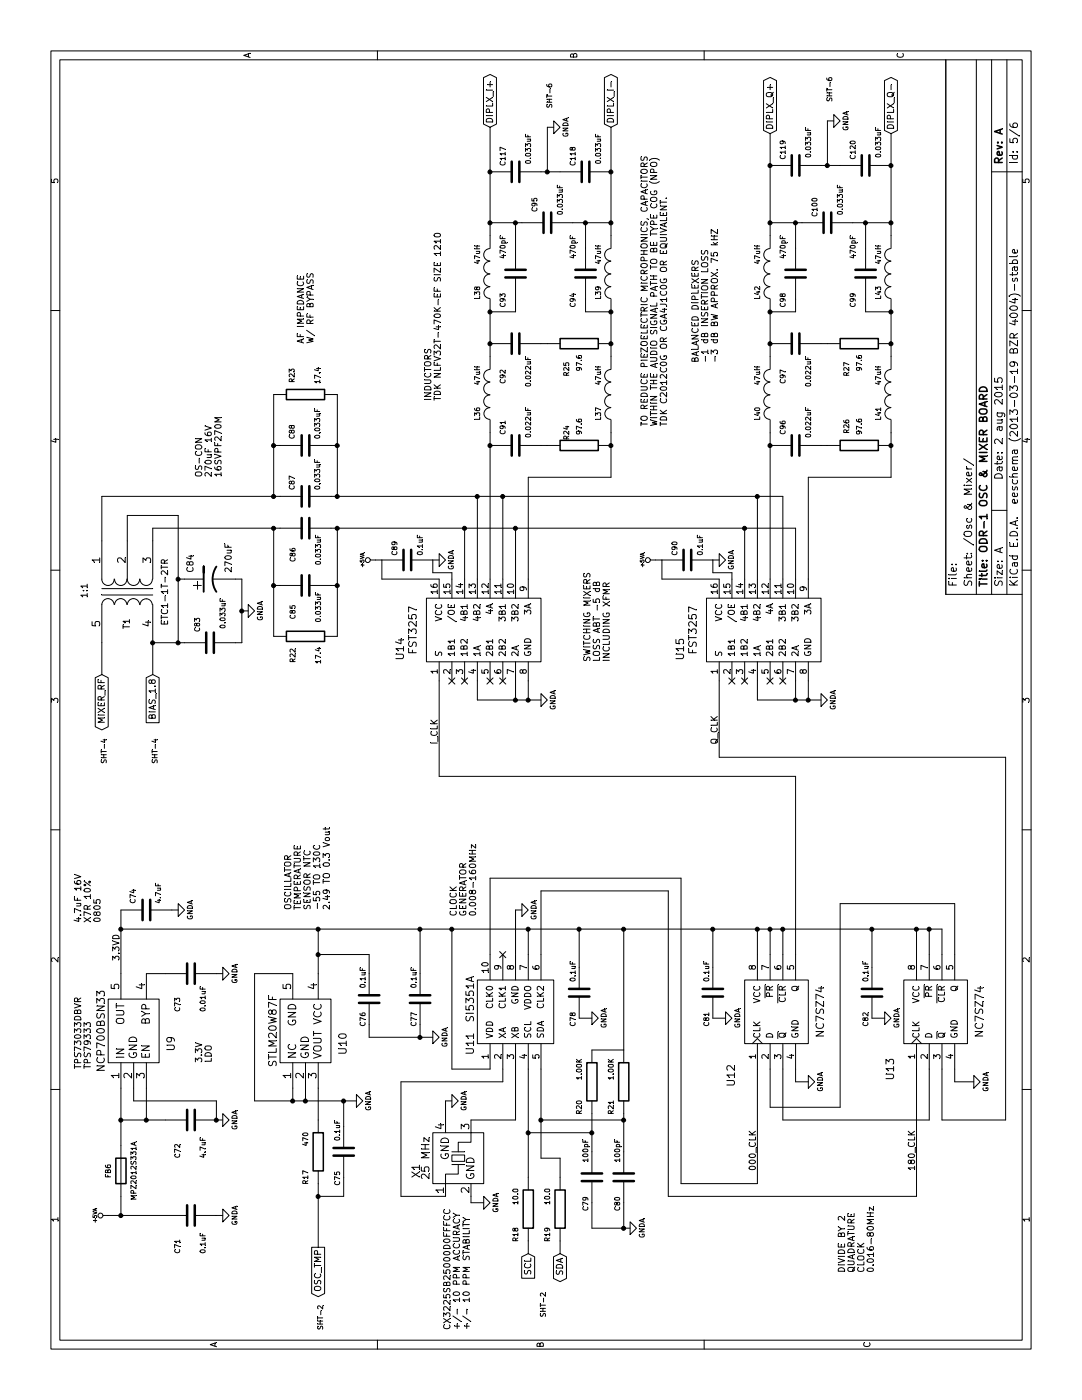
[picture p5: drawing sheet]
EESchema Schematic File Version 2  date 8/2/2015 7:43:02 AM
LIBS:power
LIBS:device
LIBS:transistors
LIBS:conn
LIBS:linear
LIBS:regul
LIBS:74xx
LIBS:cmos4000
LIBS:adc-dac
LIBS:memory
LIBS:xilinx
LIBS:microcontrollers
LIBS:dsp
LIBS:microchip
LIBS:analog_switches
LIBS:motorola
LIBS:texas
LIBS:intel
LIBS:audio
LIBS:interface
LIBS:digital-audio
LIBS:philips
LIBS:display
LIBS:cypress
LIBS:siliconi
LIBS:opto
LIBS:atmel
LIBS:contrib
LIBS:valves
LIBS:OSC_Mixer_Board-cache
EELAYER 27 0
EELAYER END
$Descr A 11000 8500
encoding utf-8
Sheet 5 6
Title "ODR-1 OSC & MIXER BOARD"
Date "2 aug 2015"
Rev "A"
Comp ""
Comment1 ""
Comment2 ""
Comment3 ""
Comment4 ""
$EndDescr
$Comp
L TRANSFO4 T1
U 1 1
P 6350 1000
F 0 "T1" H 6600 1000 50  0000 C CNN
F 1 "ETC1-1T-2TR" H 6350 700 50  0000 C CNN
F 2 "~" H 6350 1000 60  0000 C CNN
F 3 "~" H 6350 1000 60  0000 C CNN
	1    6350 1000
	-1   0    0    -1  
$EndComp
$Comp
L INDUCTOR L36
U 1 1
P 7900 3850
F 0 "L36" V 8000 4000 40  0000 C CNN
F 1 "47uH" V 8000 3700 40  0000 C CNN
F 2 "~" H 7900 3850 60  0000 C CNN
F 3 "~" H 7900 3850 60  0000 C CNN
	1    7900 3850
	0    -1   -1   0   
$EndComp
Text Notes 6300 700  0    50   ~ 0
1:1
$Comp
L FST3257 U14
U 1 1
P 6050 3750
F 0 "U14" H 5900 4350 60  0000 C CNN
F 1 "FST3257" H 6050 4250 60  0000 C CNN
F 2 "~" H 5950 3600 60  0000 C CNN
F 3 "~" H 5950 3600 60  0000 C CNN
	1    6050 3750
	1    0    0    -1  
$EndComp
$Comp
L C C90
U 1 1
P 6600 5400
F 0 "C90" H 6450 5300 40  0000 L CNN
F 1 "0.1uF" H 6400 5500 40  0000 L CNN
F 2 "~" H 6638 5250 30  0000 C CNN
F 3 "~" H 6600 5400 60  0000 C CNN
	1    6600 5400
	-1   0    0    1   
$EndComp
$Comp
L GNDA #PWR070
U 1 1
P 6600 5650
F 0 "#PWR070" H 6600 5650 40  0001 C CNN
F 1 "GNDA" H 6600 5550 40  0000 C CNN
F 2 "" H 6600 5650 60  0000 C CNN
F 3 "" H 6600 5650 60  0000 C CNN
	1    6600 5650
	1    0    0    -1  
$EndComp
$Comp
L +5VA #PWR071
U 1 1
P 6600 5150
F 0 "#PWR071" H 6600 5280 20  0001 C CNN
F 1 "+5VA" H 6600 5250 30  0000 C CNN
F 2 "~" H 6600 5150 60  0000 C CNN
F 3 "~" H 6600 5150 60  0000 C CNN
	1    6600 5150
	1    0    0    -1  
$EndComp
$Comp
L FST3257 U15
U 1 1
P 6050 5950
F 0 "U15" H 5900 6550 60  0000 C CNN
F 1 "FST3257" H 6050 6450 60  0000 C CNN
F 2 "~" H 5950 5800 60  0000 C CNN
F 3 "~" H 5950 5800 60  0000 C CNN
	1    6050 5950
	1    0    0    -1  
$EndComp
$Comp
L GNDA #PWR072
U 1 1
P 5500 4250
F 0 "#PWR072" H 5500 4250 40  0001 C CNN
F 1 "GNDA" H 5500 4150 40  0000 C CNN
F 2 "" H 5500 4250 60  0000 C CNN
F 3 "" H 5500 4250 60  0000 C CNN
	1    5500 4250
	1    0    0    -1  
$EndComp
$Comp
L GNDA #PWR073
U 1 1
P 5500 6450
F 0 "#PWR073" H 5500 6450 40  0001 C CNN
F 1 "GNDA" H 5500 6350 40  0000 C CNN
F 2 "" H 5500 6450 60  0000 C CNN
F 3 "" H 5500 6450 60  0000 C CNN
	1    5500 6450
	1    0    0    -1  
$EndComp
NoConn ~ 5650 6150
NoConn ~ 5650 6050
NoConn ~ 5650 5850
NoConn ~ 5650 5750
NoConn ~ 5650 3950
NoConn ~ 5650 3850
NoConn ~ 5650 3650
NoConn ~ 5650 3550
$Comp
L R R23
U 1 1
P 7900 2400
F 0 "R23" H 8050 2500 40  0000 C CNN
F 1 "17.4" H 8050 2300 40  0000 C CNN
F 2 "~" V 7830 2400 30  0000 C CNN
F 3 "~" H 7900 2400 30  0000 C CNN
	1    7900 2400
	1    0    0    -1  
$EndComp
$Comp
L R R22
U 1 1
P 6000 2400
F 0 "R22" H 6150 2300 40  0000 C CNN
F 1 "17.4" H 6150 2500 40  0000 C CNN
F 2 "~" V 5930 2400 30  0000 C CNN
F 3 "~" H 6000 2400 30  0000 C CNN
	1    6000 2400
	-1   0    0    1   
$EndComp
$Comp
L C C86
U 1 1
P 6850 2400
F 0 "C86" H 7000 2300 40  0000 L CNN
F 1 "0.033uF" H 6900 2500 40  0000 L CNN
F 2 "~" H 6888 2250 30  0000 C CNN
F 3 "~" H 6850 2400 60  0000 C CNN
	1    6850 2400
	-1   0    0    1   
$EndComp
$Comp
L C C87
U 1 1
P 7100 2400
F 0 "C87" H 7150 2500 40  0000 L CNN
F 1 "0.033uF" H 7150 2300 40  0000 L CNN
F 2 "~" H 7138 2250 30  0000 C CNN
F 3 "~" H 7100 2400 60  0000 C CNN
	1    7100 2400
	1    0    0    -1  
$EndComp
$Comp
L R R24
U 1 1
P 7500 4550
F 0 "R24" H 7400 4450 40  0000 C CNN
F 1 "97.6" H 7350 4550 40  0000 C CNN
F 2 "~" V 7430 4550 30  0000 C CNN
F 3 "~" H 7500 4550 30  0000 C CNN
	1    7500 4550
	-1   0    0    1   
$EndComp
$Comp
L C C91
U 1 1
P 7500 4050
F 0 "C91" H 7300 3950 40  0000 L CNN
F 1 "0.022uF" H 7200 4150 40  0000 L CNN
F 2 "~" H 7538 3900 30  0000 C CNN
F 3 "~" H 7500 4050 60  0000 C CNN
	1    7500 4050
	-1   0    0    1   
$EndComp
$Comp
L INDUCTOR L37
U 1 1
P 7900 4800
F 0 "L37" V 8000 4950 40  0000 C CNN
F 1 "47uH" V 8000 4650 40  0000 C CNN
F 2 "~" H 7900 4800 60  0000 C CNN
F 3 "~" H 7900 4800 60  0000 C CNN
	1    7900 4800
	0    -1   -1   0   
$EndComp
$Comp
L INDUCTOR L38
U 1 1
P 8850 3850
F 0 "L38" V 8950 4000 40  0000 C CNN
F 1 "47uH" V 8950 3700 40  0000 C CNN
F 2 "~" H 8850 3850 60  0000 C CNN
F 3 "~" H 8850 3850 60  0000 C CNN
	1    8850 3850
	0    -1   -1   0   
$EndComp
$Comp
L INDUCTOR L39
U 1 1
P 8850 4800
F 0 "L39" V 8950 4950 40  0000 C CNN
F 1 "47uH" V 8950 4650 40  0000 C CNN
F 2 "~" H 8850 4800 60  0000 C CNN
F 3 "~" H 8850 4800 60  0000 C CNN
	1    8850 4800
	0    -1   -1   0   
$EndComp
$Comp
L C C93
U 1 1
P 8850 4050
F 0 "C93" V 8950 4200 40  0000 L CNN
F 1 "470pF" V 8950 3750 40  0000 L CNN
F 2 "~" H 8888 3900 30  0000 C CNN
F 3 "~" H 8850 4050 60  0000 C CNN
	1    8850 4050
	0    -1   -1   0   
$EndComp
$Comp
L C C94
U 1 1
P 8850 4600
F 0 "C94" V 8950 4750 40  0000 L CNN
F 1 "470pF" V 8950 4300 40  0000 L CNN
F 2 "~" H 8888 4450 30  0000 C CNN
F 3 "~" H 8850 4600 60  0000 C CNN
	1    8850 4600
	0    -1   -1   0   
$EndComp
$Comp
L C C83
U 1 1
P 5950 1650
F 0 "C83" H 5750 1550 40  0000 L CNN
F 1 "0.033uF" H 5600 1750 40  0000 L CNN
F 2 "~" H 5988 1500 30  0000 C CNN
F 3 "~" H 5950 1650 60  0000 C CNN
	1    5950 1650
	-1   0    0    1   
$EndComp
$Comp
L GNDA #PWR074
U 1 1
P 6200 1950
F 0 "#PWR074" H 6200 1950 40  0001 C CNN
F 1 "GNDA" H 6200 1850 40  0000 C CNN
F 2 "" H 6200 1950 60  0000 C CNN
F 3 "" H 6200 1950 60  0000 C CNN
	1    6200 1950
	1    0    0    -1  
$EndComp
Text GLabel 5700 800  0    50   BiDi ~ 0
MIXER_RF
Text Notes 8150 5500 0    50   ~ 0
BALANCED DIPLEXERS\n-1 dB INSERTION LOSS\n-3 dB BW APPROX. 75 kHZ
Text Notes 5800 4650 0    50   ~ 0
SWITCHING MIXERS\nLOSS ABT -5 dB\nINCLUDING XFMR
$Comp
L C C89
U 1 1
P 6600 3200
F 0 "C89" H 6450 3100 40  0000 L CNN
F 1 "0.1uF" H 6400 3300 40  0000 L CNN
F 2 "~" H 6638 3050 30  0000 C CNN
F 3 "~" H 6600 3200 60  0000 C CNN
	1    6600 3200
	-1   0    0    1   
$EndComp
$Comp
L GNDA #PWR075
U 1 1
P 6600 3450
F 0 "#PWR075" H 6600 3450 40  0001 C CNN
F 1 "GNDA" H 6600 3350 40  0000 C CNN
F 2 "" H 6600 3450 60  0000 C CNN
F 3 "" H 6600 3450 60  0000 C CNN
	1    6600 3450
	1    0    0    -1  
$EndComp
$Comp
L +5VA #PWR076
U 1 1
P 6600 2950
F 0 "#PWR076" H 6600 3080 20  0001 C CNN
F 1 "+5VA" H 6600 3050 30  0000 C CNN
F 2 "~" H 6600 2950 60  0000 C CNN
F 3 "~" H 6600 2950 60  0000 C CNN
	1    6600 2950
	1    0    0    -1  
$EndComp
$Comp
L R R25
U 1 1
P 8300 4550
F 0 "R25" H 8500 4450 40  0000 C CNN
F 1 "97.6" H 8450 4550 40  0000 C CNN
F 2 "~" V 8230 4550 30  0000 C CNN
F 3 "~" H 8300 4550 30  0000 C CNN
	1    8300 4550
	-1   0    0    1   
$EndComp
$Comp
L C C92
U 1 1
P 8300 4050
F 0 "C92" H 8500 3950 40  0000 L CNN
F 1 "0.022uF" H 8400 4150 40  0000 L CNN
F 2 "~" H 8338 3900 30  0000 C CNN
F 3 "~" H 8300 4050 60  0000 C CNN
	1    8300 4050
	-1   0    0    1   
$EndComp
$Comp
L INDUCTOR L40
U 1 1
P 7900 6050
F 0 "L40" V 8000 6200 40  0000 C CNN
F 1 "47uH" V 8000 5900 40  0000 C CNN
F 2 "~" H 7900 6050 60  0000 C CNN
F 3 "~" H 7900 6050 60  0000 C CNN
	1    7900 6050
	0    -1   -1   0   
$EndComp
$Comp
L R R26
U 1 1
P 7500 6750
F 0 "R26" H 7350 6650 40  0000 C CNN
F 1 "97.6" H 7350 6750 40  0000 C CNN
F 2 "~" V 7430 6750 30  0000 C CNN
F 3 "~" H 7500 6750 30  0000 C CNN
	1    7500 6750
	-1   0    0    1   
$EndComp
$Comp
L C C96
U 1 1
P 7500 6250
F 0 "C96" H 7300 6150 40  0000 L CNN
F 1 "0.022uF" H 7200 6350 40  0000 L CNN
F 2 "~" H 7538 6100 30  0000 C CNN
F 3 "~" H 7500 6250 60  0000 C CNN
	1    7500 6250
	-1   0    0    1   
$EndComp
$Comp
L INDUCTOR L41
U 1 1
P 7900 7000
F 0 "L41" V 8000 7150 40  0000 C CNN
F 1 "47uH" V 8000 6850 40  0000 C CNN
F 2 "~" H 7900 7000 60  0000 C CNN
F 3 "~" H 7900 7000 60  0000 C CNN
	1    7900 7000
	0    -1   -1   0   
$EndComp
$Comp
L INDUCTOR L42
U 1 1
P 8850 6050
F 0 "L42" V 8950 6200 40  0000 C CNN
F 1 "47uH" V 8950 5900 40  0000 C CNN
F 2 "~" H 8850 6050 60  0000 C CNN
F 3 "~" H 8850 6050 60  0000 C CNN
	1    8850 6050
	0    -1   -1   0   
$EndComp
$Comp
L INDUCTOR L43
U 1 1
P 8850 7000
F 0 "L43" V 8950 7150 40  0000 C CNN
F 1 "47uH" V 8950 6850 40  0000 C CNN
F 2 "~" H 8850 7000 60  0000 C CNN
F 3 "~" H 8850 7000 60  0000 C CNN
	1    8850 7000
	0    -1   -1   0   
$EndComp
$Comp
L C C98
U 1 1
P 8850 6250
F 0 "C98" V 8950 6400 40  0000 L CNN
F 1 "470pF" V 8950 5950 40  0000 L CNN
F 2 "~" H 8888 6100 30  0000 C CNN
F 3 "~" H 8850 6250 60  0000 C CNN
	1    8850 6250
	0    -1   -1   0   
$EndComp
$Comp
L C C99
U 1 1
P 8850 6800
F 0 "C99" V 8950 6950 40  0000 L CNN
F 1 "470pF" V 8950 6500 40  0000 L CNN
F 2 "~" H 8888 6650 30  0000 C CNN
F 3 "~" H 8850 6800 60  0000 C CNN
	1    8850 6800
	0    -1   -1   0   
$EndComp
$Comp
L R R27
U 1 1
P 8300 6750
F 0 "R27" H 8500 6650 40  0000 C CNN
F 1 "97.6" H 8450 6750 40  0000 C CNN
F 2 "~" V 8230 6750 30  0000 C CNN
F 3 "~" H 8300 6750 30  0000 C CNN
	1    8300 6750
	-1   0    0    1   
$EndComp
$Comp
L C C97
U 1 1
P 8300 6250
F 0 "C97" H 8500 6150 40  0000 L CNN
F 1 "0.022uF" H 8400 6350 40  0000 L CNN
F 2 "~" H 8338 6100 30  0000 C CNN
F 3 "~" H 8300 6250 60  0000 C CNN
	1    8300 6250
	-1   0    0    1   
$EndComp
Text GLabel 10000 3850 2    50   BiDi ~ 0
DIPLX_I+
Text GLabel 10000 4800 2    50   BiDi ~ 0
DIPLX_I-
Text GLabel 9950 6050 2    50   BiDi ~ 0
DIPLX_Q+
Text GLabel 9950 7000 2    50   BiDi ~ 0
DIPLX_Q-
Text GLabel 5700 1200 0    50   Input ~ 0
BIAS_1.8
Text Notes 8300 2400 0    50   ~ 0
AF IMPEDANCE\nW/ RF BYPASS
$Comp
L BEAD FB6
U 1 1
P 1800 950
F 0 "FB6" V 1900 950 40  0000 C CNN
F 1 "MPZ2012S331A" V 1700 950 40  0000 C CNN
F 2 "~" V 1730 1000 30  0000 C CNN
F 3 "~" H 1800 1000 30  0000 C CNN
	1    1800 950 
	0    -1   -1   0   
$EndComp
$Comp
L C C77
U 1 1
P 3150 3300
F 0 "C77" V 3200 3400 40  0000 L CNN
F 1 "0.1uF" V 3200 3050 40  0000 L CNN
F 2 "~" H 3188 3150 30  0000 C CNN
F 3 "~" H 3150 3300 60  0000 C CNN
	1    3150 3300
	0    -1   -1   0   
$EndComp
$Comp
L GNDA #PWR077
U 1 1
P 2850 3400
F 0 "#PWR077" H 2850 3400 40  0001 C CNN
F 1 "GNDA" H 2850 3300 40  0000 C CNN
F 2 "" H 2850 3400 60  0000 C CNN
F 3 "" H 2850 3400 60  0000 C CNN
	1    2850 3400
	1    0    0    -1  
$EndComp
$Comp
L R R18
U 1 1
P 1500 4150
F 0 "R18" V 1600 4350 40  0000 C CNN
F 1 "10.0" V 1600 4050 40  0000 C CNN
F 2 "~" V 1430 4150 30  0000 C CNN
F 3 "~" H 1500 4150 30  0000 C CNN
	1    1500 4150
	0    -1   -1   0   
$EndComp
$Comp
L GNDA #PWR078
U 1 1
P 1350 4950
F 0 "#PWR078" H 1350 4950 40  0001 C CNN
F 1 "GNDA" H 1350 4850 40  0000 C CNN
F 2 "" H 1350 4950 60  0000 C CNN
F 3 "" H 1350 4950 60  0000 C CNN
	1    1350 4950
	1    0    0    -1  
$EndComp
$Comp
L R R19
U 1 1
P 1500 4400
F 0 "R19" V 1600 4600 40  0000 C CNN
F 1 "10.0" V 1600 4300 40  0000 C CNN
F 2 "~" V 1430 4400 30  0000 C CNN
F 3 "~" H 1500 4400 30  0000 C CNN
	1    1500 4400
	0    -1   -1   0   
$EndComp
$Comp
L SI5351A U11
U 1 1
P 3050 4050
F 0 "U11" H 2800 4400 60  0000 C CNN
F 1 "SI5351A" H 3150 4400 60  0000 C CNN
F 2 "~" H 3050 4050 60  0000 C CNN
F 3 "~" H 3050 4050 60  0000 C CNN
	1    3050 4050
	1    0    0    -1  
$EndComp
$Comp
L C C78
U 1 1
P 3200 4550
F 0 "C78" V 3250 4700 40  0000 L CNN
F 1 "0.1uF" V 3250 4300 40  0000 L CNN
F 2 "~" H 3238 4400 30  0000 C CNN
F 3 "~" H 3200 4550 60  0000 C CNN
	1    3200 4550
	0    -1   -1   0   
$EndComp
Wire Wire Line
	6450 3750 7100 3750
Wire Wire Line
	6850 3650 6450 3650
Wire Wire Line
	6850 4050 6450 4050
Connection ~ 6850 3650
Wire Wire Line
	7100 3950 6450 3950
Wire Wire Line
	7100 2600 7100 6150
Connection ~ 7100 3750
Wire Wire Line
	6450 4150 7250 4150
Connection ~ 6850 5850
Connection ~ 7100 5950
Wire Wire Line
	6850 5850 6450 5850
Wire Wire Line
	6450 5950 7100 5950
Wire Wire Line
	5500 4150 5650 4150
Wire Wire Line
	5500 3750 5500 4250
Wire Wire Line
	5650 4050 5500 4050
Connection ~ 5500 4150
Wire Wire Line
	5650 3750 5500 3750
Connection ~ 5500 4050
Wire Wire Line
	5500 6350 5650 6350
Wire Wire Line
	5500 5950 5500 6450
Wire Wire Line
	5650 6250 5500 6250
Connection ~ 5500 6350
Wire Wire Line
	5650 5950 5500 5950
Connection ~ 5500 6250
Wire Wire Line
	6850 6250 6450 6250
Wire Wire Line
	7100 6150 6450 6150
Wire Wire Line
	8650 4050 8550 4050
Wire Wire Line
	8550 4050 8550 3850
Wire Wire Line
	8550 4800 8550 4600
Wire Wire Line
	8550 4600 8650 4600
Wire Wire Line
	9050 4600 9250 4600
Wire Wire Line
	9250 4500 9250 4800
Connection ~ 9250 4600
Wire Wire Line
	6450 5750 6500 5750
Wire Wire Line
	6500 5750 6500 5600
Wire Wire Line
	6500 5600 6600 5600
Wire Wire Line
	6600 5600 6600 5650
Wire Wire Line
	6450 5650 6450 5200
Wire Wire Line
	6450 5200 6600 5200
Wire Wire Line
	6600 5200 6600 5150
Wire Wire Line
	6450 3550 6500 3550
Wire Wire Line
	6500 3550 6500 3400
Wire Wire Line
	6500 3400 6600 3400
Wire Wire Line
	6600 3400 6600 3450
Wire Wire Line
	6450 3000 6600 3000
Wire Wire Line
	6600 3000 6600 2950
Wire Wire Line
	6450 3450 6450 3000
Connection ~ 6850 4050
Connection ~ 7100 3950
Wire Wire Line
	6450 3850 7600 3850
Wire Wire Line
	7250 4150 7250 4800
Wire Wire Line
	7500 4250 7500 4300
Wire Wire Line
	7250 4800 7600 4800
Wire Wire Line
	8300 4250 8300 4300
Wire Wire Line
	9250 3850 9250 4100
Wire Wire Line
	9050 4050 9250 4050
Connection ~ 9250 4050
Wire Wire Line
	8200 4800 8550 4800
Connection ~ 8300 4800
Connection ~ 7500 4800
Connection ~ 7500 3850
Wire Wire Line
	8550 3850 8200 3850
Connection ~ 8300 3850
Wire Wire Line
	6450 6350 7250 6350
Wire Wire Line
	8650 6250 8550 6250
Wire Wire Line
	8550 6250 8550 6050
Wire Wire Line
	8550 7000 8550 6800
Wire Wire Line
	8550 6800 8650 6800
Wire Wire Line
	9050 6800 9250 6800
Wire Wire Line
	9250 6700 9250 7000
Connection ~ 9250 6800
Wire Wire Line
	6450 6050 7600 6050
Wire Wire Line
	7250 6350 7250 7000
Wire Wire Line
	7500 6450 7500 6500
Wire Wire Line
	7250 7000 7600 7000
Wire Wire Line
	8300 6450 8300 6500
Wire Wire Line
	9250 6050 9250 6300
Wire Wire Line
	9050 6250 9250 6250
Connection ~ 9250 6250
Wire Wire Line
	8200 7000 8550 7000
Connection ~ 8300 7000
Connection ~ 7500 7000
Connection ~ 7500 6050
Wire Wire Line
	8550 6050 8200 6050
Connection ~ 8300 6050
Connection ~ 9250 4800
Connection ~ 9250 3850
Wire Wire Line
	9150 3850 10000 3850
Connection ~ 9250 6050
Connection ~ 9250 7000
Wire Wire Line
	6850 2600 6850 6250
Wire Wire Line
	6000 2650 6850 2650
Connection ~ 6850 2650
Wire Wire Line
	7100 800  7100 2200
Wire Wire Line
	7100 2150 7900 2150
Wire Wire Line
	6850 1200 6850 2200
Wire Wire Line
	6000 2150 6850 2150
Wire Wire Line
	6850 1200 6750 1200
Connection ~ 6850 2150
Wire Wire Line
	7100 800  6750 800 
Connection ~ 7100 2150
Wire Wire Line
	7100 2650 7900 2650
Connection ~ 7100 2650
Wire Wire Line
	9150 4800 10000 4800
Wire Wire Line
	9150 6050 9950 6050
Wire Wire Line
	9150 7000 9950 7000
Wire Wire Line
	2600 4050 2200 4050
Wire Wire Line
	1750 4150 2600 4150
$Comp
L NC7SZ74 U12
U 1 1
P 3050 6100
F 0 "U12" H 2550 6450 60  0000 C CNN
F 1 "NC7SZ74" H 3050 5750 60  0000 C CNN
F 2 "~" H 3050 6100 60  0000 C CNN
F 3 "~" H 3050 6100 60  0000 C CNN
	1    3050 6100
	1    0    0    -1  
$EndComp
Wire Wire Line
	3500 4050 3850 4050
Wire Wire Line
	3700 3550 2600 3550
Wire Wire Line
	3700 4150 3500 4150
$Comp
L C C81
U 1 1
P 3200 5600
F 0 "C81" V 3250 5750 40  0000 L CNN
F 1 "0.1uF" V 3250 5350 40  0000 L CNN
F 2 "~" H 3238 5450 30  0000 C CNN
F 3 "~" H 3200 5600 60  0000 C CNN
	1    3200 5600
	0    -1   -1   0   
$EndComp
$Comp
L GNDA #PWR079
U 1 1
P 3000 5700
F 0 "#PWR079" H 3000 5700 40  0001 C CNN
F 1 "GNDA" H 3000 5600 40  0000 C CNN
F 2 "" H 3000 5700 60  0000 C CNN
F 3 "" H 3000 5700 60  0000 C CNN
	1    3000 5700
	1    0    0    -1  
$EndComp
Wire Wire Line
	3000 5600 3000 5700
Wire Wire Line
	3700 5950 3500 5950
Connection ~ 3700 4150
$Comp
L GNDA #PWR080
U 1 1
P 3000 4650
F 0 "#PWR080" H 3000 4650 40  0001 C CNN
F 1 "GNDA" H 3000 4550 40  0000 C CNN
F 2 "" H 3000 4650 60  0000 C CNN
F 3 "" H 3000 4650 60  0000 C CNN
	1    3000 4650
	1    0    0    -1  
$EndComp
Wire Wire Line
	3000 4650 3000 4550
Wire Wire Line
	3700 4550 3400 4550
Connection ~ 3700 4550
Wire Wire Line
	3700 5600 3400 5600
Connection ~ 3700 5600
$Comp
L NC7SZ74 U13
U 1 1
P 3050 7350
F 0 "U13" H 2600 7700 60  0000 C CNN
F 1 "NC7SZ74" H 3050 7000 60  0000 C CNN
F 2 "~" H 3050 7350 60  0000 C CNN
F 3 "~" H 3050 7350 60  0000 C CNN
	1    3050 7350
	1    0    0    -1  
$EndComp
$Comp
L C C82
U 1 1
P 3200 6850
F 0 "C82" V 3250 7000 40  0000 L CNN
F 1 "0.1uF" V 3250 6600 40  0000 L CNN
F 2 "~" H 3238 6700 30  0000 C CNN
F 3 "~" H 3200 6850 60  0000 C CNN
	1    3200 6850
	0    -1   -1   0   
$EndComp
$Comp
L GNDA #PWR081
U 1 1
P 3000 6950
F 0 "#PWR081" H 3000 6950 40  0001 C CNN
F 1 "GNDA" H 3000 6850 40  0000 C CNN
F 2 "" H 3000 6950 60  0000 C CNN
F 3 "" H 3000 6950 60  0000 C CNN
	1    3000 6950
	1    0    0    -1  
$EndComp
Wire Wire Line
	3000 6850 3000 6950
Wire Wire Line
	3700 7200 3500 7200
Wire Wire Line
	3700 6850 3400 6850
Connection ~ 3700 6850
Connection ~ 3700 5950
$Comp
L GNDA #PWR082
U 1 1
P 3850 4100
F 0 "#PWR082" H 3850 4100 40  0001 C CNN
F 1 "GNDA" H 3850 4000 40  0000 C CNN
F 2 "" H 3850 4100 60  0000 C CNN
F 3 "" H 3850 4100 60  0000 C CNN
	1    3850 4100
	1    0    0    -1  
$EndComp
Wire Wire Line
	3850 4050 3850 4100
Wire Wire Line
	2600 3550 2600 3850
Connection ~ 3700 3550
Wire Wire Line
	3700 3300 3350 3300
Connection ~ 3700 3300
$Comp
L GNDA #PWR083
U 1 1
P 2500 6350
F 0 "#PWR083" H 2500 6350 40  0001 C CNN
F 1 "GNDA" H 2500 6250 40  0000 C CNN
F 2 "" H 2500 6350 60  0000 C CNN
F 3 "" H 2500 6350 60  0000 C CNN
	1    2500 6350
	1    0    0    -1  
$EndComp
$Comp
L GNDA #PWR084
U 1 1
P 2500 7650
F 0 "#PWR084" H 2500 7650 40  0001 C CNN
F 1 "GNDA" H 2500 7550 40  0000 C CNN
F 2 "" H 2500 7650 60  0000 C CNN
F 3 "" H 2500 7650 60  0000 C CNN
	1    2500 7650
	1    0    0    -1  
$EndComp
Wire Wire Line
	2600 7500 2500 7500
Wire Wire Line
	2500 7500 2500 7650
Wire Wire Line
	2600 6250 2500 6250
Wire Wire Line
	2500 6250 2500 6350
Wire Wire Line
	3700 6050 3500 6050
Connection ~ 3700 6050
Wire Wire Line
	3700 6150 3500 6150
Connection ~ 3700 6150
Wire Wire Line
	3700 7300 3500 7300
Connection ~ 3700 7200
Wire Wire Line
	3700 7400 3500 7400
Connection ~ 3700 7300
Wire Wire Line
	4000 5250 1600 5250
Wire Wire Line
	1600 7200 2600 7200
Wire Wire Line
	3500 3850 4100 3850
Wire Wire Line
	4100 3850 4100 5350
Wire Wire Line
	4100 5350 1700 5350
Wire Wire Line
	1700 5950 2600 5950
Wire Wire Line
	4900 6250 4900 3450
Wire Wire Line
	4900 3450 5650 3450
Wire Wire Line
	3500 7500 3900 7500
Wire Wire Line
	3900 7500 3900 6600
Wire Wire Line
	3900 6600 2300 6600
Wire Wire Line
	2300 6600 2300 6050
Wire Wire Line
	2300 6050 2600 6050
Wire Wire Line
	2600 7400 2200 7400
Wire Wire Line
	2200 7400 2200 7900
Wire Wire Line
	2200 7900 5050 7900
Wire Wire Line
	5050 7900 5050 5650
Wire Wire Line
	5050 5650 5650 5650
Wire Wire Line
	2600 6150 2200 6150
Wire Wire Line
	2200 6150 2200 7300
Wire Wire Line
	2200 7300 2600 7300
Text Notes 1000 6650 0    50   ~ 0
DIVIDE BY 2\nQUADRATURE\nCLOCK\n0.016-80MHz
Text Label 1800 7200 0    50   ~ 0
180_CLK
Text Label 1800 5950 0    50   ~ 0
000_CLK
Text Notes 2650 1600 0    50   ~ 0
3.3V\nLDO
Text Label 5150 3450 0    50   ~ 0
I_CLK
Text Label 5150 5650 0    50   ~ 0
Q_CLK
Text Notes 3800 3600 0    50   ~ 0
CLOCK\nGENERATOR\n0.008-160MHz
Text Notes 550  3550 0    50   ~ 0
CX3225SB25000D0FFFCC\n+/- 10 PPM ACCURACY\n+/- 10 PPM STABILITY
Text Notes 7850 3400 0    50   ~ 0
INDUCTORS\nTDK NLFV32T-470K-EF SIZE 1210
Wire Wire Line
	4000 5250 4000 4250
Wire Wire Line
	4000 4250 3500 4250
NoConn ~ 3500 3950
$Comp
L NCP700B U9
U 1 1
P 2900 1050
F 0 "U9" H 2800 750 60  0000 C CNN
F 1 "NCP700BSN33" H 2900 1300 60  0000 C CNN
F 2 "~" H 2900 1050 60  0000 C CNN
F 3 "~" H 2900 1050 60  0000 C CNN
	1    2900 1050
	1    0    0    -1  
$EndComp
Text Notes 2600 650  0    50   ~ 0
TPS73033DBVR\nTPS79333
Wire Wire Line
	3700 950  3700 7400
Wire Wire Line
	1700 5350 1700 5950
Wire Wire Line
	1600 5250 1600 7200
$Comp
L C C71
U 1 1
P 1450 1500
F 0 "C71" H 1150 1600 40  0000 L CNN
F 1 "0.1uF" H 1150 1400 40  0000 L CNN
F 2 "~" H 1488 1350 30  0000 C CNN
F 3 "~" H 1450 1500 60  0000 C CNN
	1    1450 1500
	1    0    0    -1  
$EndComp
$Comp
L GNDA #PWR085
U 1 1
P 1450 1750
F 0 "#PWR085" H 1450 1750 40  0001 C CNN
F 1 "GNDA" H 1450 1650 40  0000 C CNN
F 2 "" H 1450 1750 60  0000 C CNN
F 3 "" H 1450 1750 60  0000 C CNN
	1    1450 1750
	1    0    0    -1  
$EndComp
$Comp
L C C72
U 1 1
P 2200 1500
F 0 "C72" H 1900 1600 40  0000 L CNN
F 1 "4.7uF" H 1900 1400 40  0000 L CNN
F 2 "~" H 2238 1350 30  0000 C CNN
F 3 "~" H 2200 1500 60  0000 C CNN
	1    2200 1500
	1    0    0    -1  
$EndComp
$Comp
L GNDA #PWR086
U 1 1
P 2200 1750
F 0 "#PWR086" H 2200 1750 40  0001 C CNN
F 1 "GNDA" H 2200 1650 40  0000 C CNN
F 2 "" H 2200 1750 60  0000 C CNN
F 3 "" H 2200 1750 60  0000 C CNN
	1    2200 1750
	1    0    0    -1  
$EndComp
$Comp
L +5VA #PWR087
U 1 1
P 1450 850
F 0 "#PWR087" H 1450 980 20  0001 C CNN
F 1 "+5VA" H 1450 950 30  0000 C CNN
F 2 "~" H 1450 850 60  0000 C CNN
F 3 "~" H 1450 850 60  0000 C CNN
	1    1450 850 
	1    0    0    -1  
$EndComp
Wire Wire Line
	1450 850  1450 1300
Wire Wire Line
	1450 950  1600 950 
Connection ~ 1450 950 
Wire Wire Line
	2000 950  2450 950 
Wire Wire Line
	2450 1150 2200 1150
Wire Wire Line
	2200 950  2200 1300
Connection ~ 2200 950 
Connection ~ 2200 1150
Wire Wire Line
	2200 1700 2200 1750
Wire Wire Line
	1450 1700 1450 1750
Wire Wire Line
	2450 1050 2350 1050
Wire Wire Line
	2350 1050 2350 1700
Wire Wire Line
	2350 1700 2200 1700
$Comp
L C C73
U 1 1
P 3350 1500
F 0 "C73" H 3050 1600 40  0000 L CNN
F 1 "0.01uF" H 3050 1400 40  0000 L CNN
F 2 "~" H 3388 1350 30  0000 C CNN
F 3 "~" H 3350 1500 60  0000 C CNN
	1    3350 1500
	1    0    0    -1  
$EndComp
$Comp
L GNDA #PWR088
U 1 1
P 3350 1750
F 0 "#PWR088" H 3350 1750 40  0001 C CNN
F 1 "GNDA" H 3350 1650 40  0000 C CNN
F 2 "" H 3350 1750 60  0000 C CNN
F 3 "" H 3350 1750 60  0000 C CNN
	1    3350 1750
	1    0    0    -1  
$EndComp
Wire Wire Line
	3350 1300 3350 1150
Wire Wire Line
	3350 1700 3350 1750
$Comp
L C C74
U 1 1
P 3850 1150
F 0 "C74" H 3900 1250 40  0000 L CNN
F 1 "4.7uF" H 3900 1050 40  0000 L CNN
F 2 "~" H 3888 1000 30  0000 C CNN
F 3 "~" H 3850 1150 60  0000 C CNN
	1    3850 1150
	1    0    0    -1  
$EndComp
$Comp
L GNDA #PWR089
U 1 1
P 3850 1400
F 0 "#PWR089" H 3850 1400 40  0001 C CNN
F 1 "GNDA" H 3850 1300 40  0000 C CNN
F 2 "" H 3850 1400 60  0000 C CNN
F 3 "" H 3850 1400 60  0000 C CNN
	1    3850 1400
	1    0    0    -1  
$EndComp
Wire Wire Line
	3850 1400 3850 1350
Wire Wire Line
	3350 950  3850 950 
Connection ~ 3700 950 
Wire Wire Line
	2950 3300 2850 3300
Wire Wire Line
	2850 2900 2850 3400
Text Label 3450 950  0    50   ~ 0
3.3VD
$Comp
L STLM20W87F U10
U 1 1
P 2900 2400
F 0 "U10" H 2800 2100 60  0000 C CNN
F 1 "STLM20W87F" H 2900 2650 60  0000 C CNN
F 2 "~" H 2900 2400 60  0000 C CNN
F 3 "~" H 2900 2400 60  0000 C CNN
	1    2900 2400
	1    0    0    -1  
$EndComp
Text Notes 3850 2300 0    50   ~ 0
OSCILLATOR\nTEMPERATURE\nSENSOR NTC\n-55 TO 130C\n2.49 TO 0.3 Vout
$Comp
L R R17
U 1 1
P 1950 2500
F 0 "R17" V 2050 2700 40  0000 C CNN
F 1 "470" V 2050 2400 40  0000 C CNN
F 2 "~" V 1880 2500 30  0000 C CNN
F 3 "~" H 1950 2500 30  0000 C CNN
	1    1950 2500
	0    -1   -1   0   
$EndComp
$Comp
L C C76
U 1 1
P 3150 2900
F 0 "C76" V 3200 3000 40  0000 L CNN
F 1 "0.1uF" V 3200 2650 40  0000 L CNN
F 2 "~" H 3188 2750 30  0000 C CNN
F 3 "~" H 3150 2900 60  0000 C CNN
	1    3150 2900
	0    -1   -1   0   
$EndComp
Wire Wire Line
	2950 2900 2850 2900
Connection ~ 2850 3300
Wire Wire Line
	3350 2900 3500 2900
Wire Wire Line
	3500 2900 3500 2500
Wire Wire Line
	3350 2500 3700 2500
Connection ~ 3700 2500
Connection ~ 3500 2500
$Comp
L C C75
U 1 1
P 1950 2700
F 0 "C75" V 2000 2850 40  0000 L CNN
F 1 "0.1uF" V 2000 2450 40  0000 L CNN
F 2 "~" H 1988 2550 30  0000 C CNN
F 3 "~" H 1950 2700 60  0000 C CNN
	1    1950 2700
	0    -1   -1   0   
$EndComp
$Comp
L GNDA #PWR090
U 1 1
P 2350 2800
F 0 "#PWR090" H 2350 2800 40  0001 C CNN
F 1 "GNDA" H 2350 2700 40  0000 C CNN
F 2 "" H 2350 2800 60  0000 C CNN
F 3 "" H 2350 2800 60  0000 C CNN
	1    2350 2800
	1    0    0    -1  
$EndComp
Wire Wire Line
	3350 2300 3350 2000
Wire Wire Line
	3350 2000 2350 2000
Wire Wire Line
	2350 2000 2350 2800
Wire Wire Line
	2350 2300 2450 2300
Wire Wire Line
	2350 2400 2450 2400
Connection ~ 2350 2300
Connection ~ 2350 2400
Wire Wire Line
	2450 2500 2200 2500
Wire Wire Line
	2150 2700 2350 2700
Connection ~ 2350 2700
Wire Wire Line
	1750 2700 1600 2700
Wire Wire Line
	1600 2700 1600 2500
Wire Wire Line
	1200 2500 1700 2500
Connection ~ 1600 2500
Text GLabel 1150 4150 0    50   Input ~ 0
SCL
Text GLabel 1150 4400 0    50   BiDi ~ 0
SDA
Wire Wire Line
	1150 4400 1250 4400
Wire Wire Line
	1150 4150 1250 4150
Text GLabel 1200 2500 0    50   Output ~ 0
OSC_TMP
Text Notes 550  2550 0    40   ~ 0
SHT-2
Text Notes 650  4300 0    40   ~ 0
SHT-2
Text Notes 10150 4350 0    40   ~ 0
SHT-6
Text Notes 10200 6550 0    40   ~ 0
SHT-6
Text Notes 5000 850  0    40   ~ 0
SHT-4
Text Notes 5000 1250 0    40   ~ 0
SHT-4
$Comp
L R R20
U 1 1
P 2500 4650
F 0 "R20" V 2600 4850 40  0000 C CNN
F 1 "1.00K" V 2600 4550 40  0000 C CNN
F 2 "~" V 2430 4650 30  0000 C CNN
F 3 "~" H 2500 4650 30  0000 C CNN
	1    2500 4650
	0    -1   -1   0   
$EndComp
$Comp
L R R21
U 1 1
P 2500 4900
F 0 "R21" V 2600 5100 40  0000 C CNN
F 1 "1.00K" V 2600 4800 40  0000 C CNN
F 2 "~" V 2430 4900 30  0000 C CNN
F 3 "~" H 2500 4900 30  0000 C CNN
	1    2500 4900
	0    -1   -1   0   
$EndComp
$Comp
L C C79
U 1 1
P 1750 4650
F 0 "C79" V 1800 4800 40  0000 L CNN
F 1 "100pF" V 1800 4350 40  0000 L CNN
F 2 "~" H 1788 4500 30  0000 C CNN
F 3 "~" H 1750 4650 60  0000 C CNN
	1    1750 4650
	0    -1   -1   0   
$EndComp
$Comp
L C C80
U 1 1
P 1750 4900
F 0 "C80" V 1800 5050 40  0000 L CNN
F 1 "100pF" V 1800 4600 40  0000 L CNN
F 2 "~" H 1788 4750 30  0000 C CNN
F 3 "~" H 1750 4900 60  0000 C CNN
	1    1750 4900
	0    -1   -1   0   
$EndComp
Wire Wire Line
	1950 4650 2250 4650
Wire Wire Line
	1950 4900 2250 4900
Wire Wire Line
	2100 4650 2100 4150
Connection ~ 2100 4150
Connection ~ 2100 4650
Wire Wire Line
	2200 4900 2200 4250
Wire Wire Line
	1900 4250 2600 4250
Connection ~ 2200 4900
Wire Wire Line
	1750 4400 1900 4400
Wire Wire Line
	1900 4400 1900 4250
Connection ~ 2200 4250
Wire Wire Line
	2750 4650 2750 4900
Wire Wire Line
	2750 4900 3700 4900
Connection ~ 3700 4900
Wire Wire Line
	1550 4650 1350 4650
Wire Wire Line
	1350 4650 1350 4950
Wire Wire Line
	1550 4900 1350 4900
Connection ~ 1350 4900
$Comp
L CX3225 X1
U 1 1
P 1900 3600
F 0 "X1" H 1800 3925 60  0000 C CNN
F 1 "25 MHz" H 1900 3850 60  0000 C CNN
F 2 "~" H 1900 3600 60  0000 C CNN
F 3 "~" H 1900 3600 60  0000 C CNN
	1    1900 3600
	1    0    0    -1  
$EndComp
Wire Wire Line
	2200 4050 2200 3700
$Comp
L GNDA #PWR091
U 1 1
P 2350 3550
F 0 "#PWR091" H 2350 3550 40  0001 C CNN
F 1 "GNDA" H 2350 3450 40  0000 C CNN
F 2 "" H 2350 3550 60  0000 C CNN
F 3 "" H 2350 3550 60  0000 C CNN
	1    2350 3550
	1    0    0    -1  
$EndComp
Wire Wire Line
	2350 3550 2350 3500
Wire Wire Line
	2350 3500 2200 3500
Wire Wire Line
	2600 3950 2500 3950
Wire Wire Line
	2500 3950 2500 3150
Wire Wire Line
	2500 3150 1600 3150
Wire Wire Line
	1600 3150 1600 3500
$Comp
L GNDA #PWR092
U 1 1
P 1550 3800
F 0 "#PWR092" H 1550 3800 40  0001 C CNN
F 1 "GNDA" H 1550 3700 40  0000 C CNN
F 2 "" H 1550 3800 60  0000 C CNN
F 3 "" H 1550 3800 60  0000 C CNN
	1    1550 3800
	1    0    0    -1  
$EndComp
Wire Wire Line
	1550 3800 1550 3700
Wire Wire Line
	1550 3700 1600 3700
$Comp
L GNDA #PWR093
U 1 1
P 10000 4350
F 0 "#PWR093" H 10000 4350 40  0001 C CNN
F 1 "GNDA" H 10000 4250 40  0000 C CNN
F 2 "" H 10000 4350 60  0000 C CNN
F 3 "" H 10000 4350 60  0000 C CNN
	1    10000 4350
	1    0    0    -1  
$EndComp
$Comp
L GNDA #PWR094
U 1 1
P 10050 6550
F 0 "#PWR094" H 10050 6550 40  0001 C CNN
F 1 "GNDA" H 10050 6450 40  0000 C CNN
F 2 "" H 10050 6550 60  0000 C CNN
F 3 "" H 10050 6550 60  0000 C CNN
	1    10050 6550
	1    0    0    -1  
$EndComp
Text Notes 7650 5100 0    50   ~ 0
TO REDUCE PIEZOELECTRIC MICROPHONICS, CAPACITORS\nWITHIN THE AUDIO SIGNAL PATH TO BE TYPE COG (NPO)\nTDK C2012C0G OR CGA4J1C0G OR EQUIVALENT.
$Comp
L C C95
U 1 1
P 9250 4300
F 0 "C95" H 9050 4200 40  0000 L CNN
F 1 "0.033uF" H 8950 4400 40  0000 L CNN
F 2 "~" H 9288 4150 30  0000 C CNN
F 3 "~" H 9250 4300 60  0000 C CNN
	1    9250 4300
	-1   0    0    1   
$EndComp
$Comp
L C C117
U 1 1
P 9650 4050
F 0 "C117" H 9450 3950 40  0000 L CNN
F 1 "0.033uF" H 9350 4150 40  0000 L CNN
F 2 "~" H 9688 3900 30  0000 C CNN
F 3 "~" H 9650 4050 60  0000 C CNN
	1    9650 4050
	-1   0    0    1   
$EndComp
$Comp
L C C118
U 1 1
P 9650 4600
F 0 "C118" H 9450 4500 40  0000 L CNN
F 1 "0.033uF" H 9350 4700 40  0000 L CNN
F 2 "~" H 9688 4450 30  0000 C CNN
F 3 "~" H 9650 4600 60  0000 C CNN
	1    9650 4600
	-1   0    0    1   
$EndComp
Connection ~ 9650 3850
Connection ~ 9650 4800
Wire Wire Line
	9650 4250 9650 4400
Wire Wire Line
	9650 4300 10000 4300
Wire Wire Line
	10000 4300 10000 4350
Connection ~ 9650 4300
$Comp
L C C100
U 1 1
P 9250 6500
F 0 "C100" H 9050 6400 40  0000 L CNN
F 1 "0.033uF" H 8950 6600 40  0000 L CNN
F 2 "~" H 9288 6350 30  0000 C CNN
F 3 "~" H 9250 6500 60  0000 C CNN
	1    9250 6500
	-1   0    0    1   
$EndComp
$Comp
L C C119
U 1 1
P 9700 6250
F 0 "C119" H 9500 6150 40  0000 L CNN
F 1 "0.033uF" H 9400 6350 40  0000 L CNN
F 2 "~" H 9738 6100 30  0000 C CNN
F 3 "~" H 9700 6250 60  0000 C CNN
	1    9700 6250
	-1   0    0    1   
$EndComp
$Comp
L C C120
U 1 1
P 9700 6800
F 0 "C120" H 9500 6700 40  0000 L CNN
F 1 "0.033uF" H 9400 6900 40  0000 L CNN
F 2 "~" H 9738 6650 30  0000 C CNN
F 3 "~" H 9700 6800 60  0000 C CNN
	1    9700 6800
	-1   0    0    1   
$EndComp
Wire Wire Line
	9700 6450 9700 6600
Wire Wire Line
	10050 6550 10050 6500
Wire Wire Line
	10050 6500 9700 6500
Connection ~ 9700 6500
Connection ~ 9700 6050
Connection ~ 9700 7000
$Comp
L C C85
U 1 1
P 6400 2400
F 0 "C85" H 6550 2300 40  0000 L CNN
F 1 "0.033uF" H 6450 2500 40  0000 L CNN
F 2 "~" H 6438 2250 30  0000 C CNN
F 3 "~" H 6400 2400 60  0000 C CNN
	1    6400 2400
	-1   0    0    1   
$EndComp
$Comp
L C C88
U 1 1
P 7500 2400
F 0 "C88" H 7550 2500 40  0000 L CNN
F 1 "0.033uF" H 7550 2300 40  0000 L CNN
F 2 "~" H 7538 2250 30  0000 C CNN
F 3 "~" H 7500 2400 60  0000 C CNN
	1    7500 2400
	1    0    0    -1  
$EndComp
Wire Wire Line
	6400 2200 6400 2150
Connection ~ 6400 2150
Wire Wire Line
	6400 2600 6400 2650
Connection ~ 6400 2650
Wire Wire Line
	7500 2200 7500 2150
Connection ~ 7500 2150
Wire Wire Line
	7500 2600 7500 2650
Connection ~ 7500 2650
$Comp
L CP1 C84
U 1 1
P 6450 1650
F 0 "C84" H 6500 1800 50  0000 L CNN
F 1 "270uF" H 6500 1500 50  0000 L CNN
F 2 "~" H 6450 1650 60  0000 C CNN
F 3 "~" H 6450 1650 60  0000 C CNN
	1    6450 1650
	1    0    0    -1  
$EndComp
Text Notes 7250 1600 0    50   ~ 0
OS-CON\n270uF 16V\n16SVPF270M
Wire Wire Line
	3500 6250 4900 6250
Text Notes 3750 650  0    50   ~ 0
4.7uF 16V\nX7R 10%\n0805
Wire Wire Line
	5700 800  5950 800 
Wire Wire Line
	6950 1000 6750 1000
Wire Wire Line
	6950 1400 6950 1000
Wire Wire Line
	5950 1200 5950 1450
Wire Wire Line
	6450 1900 6450 1850
Wire Wire Line
	5950 1900 5950 1850
Wire Wire Line
	5950 1400 6950 1400
Wire Wire Line
	6450 1400 6450 1450
Connection ~ 5950 1400
Connection ~ 6450 1400
Wire Wire Line
	5950 1200 5700 1200
Wire Wire Line
	5950 1900 6450 1900
Wire Wire Line
	6200 1900 6200 1950
Connection ~ 6200 1900
Connection ~ 5950 1200
Connection ~ 2200 1700
Connection ~ 8550 3850
Connection ~ 8550 4800
Connection ~ 8550 6050
Connection ~ 8550 7000
$EndSCHEMATC
